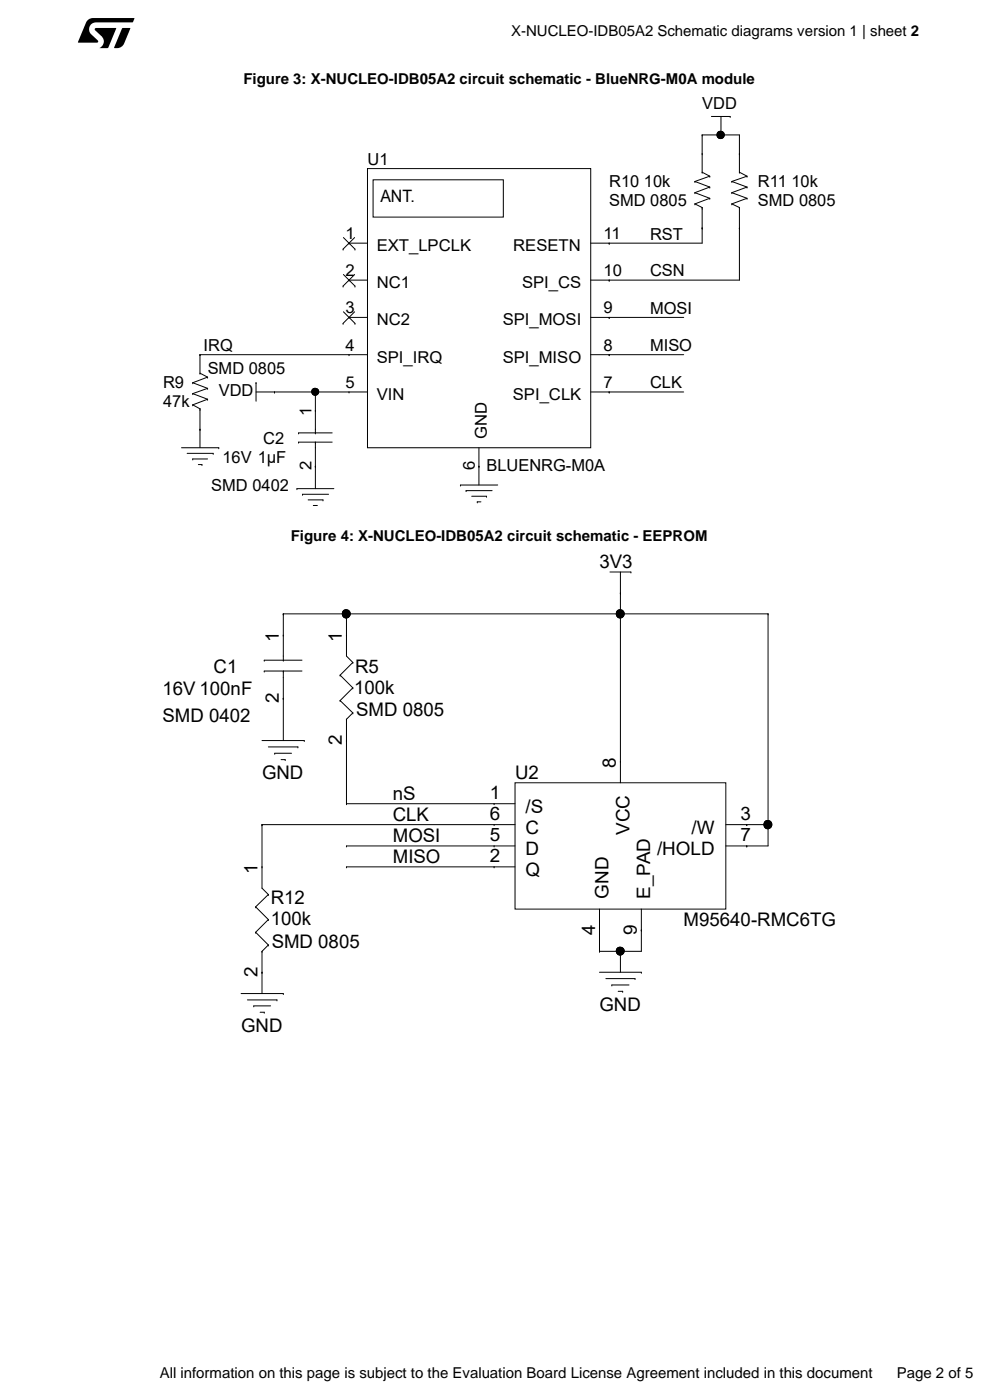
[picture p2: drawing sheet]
<svg xmlns="http://www.w3.org/2000/svg" width="210mm" height="297mm" viewBox="0 0 210 297" stroke-linecap="round" stroke-linejoin="round" font-family="sans-serif">
<path d="M20.2 6h4.5l-1.8 4.2h-1.8a1.56 1.56 0 0 0 .5-2.5l-1.4-1.3zM25.9 6h1.8l-1.4 3.2a1.61 1.61 0 0 1-1.5 1l-.6-.1zM18.7 4.2l1-.4 8.8 .1-.4 .8h-7.7a1.46 1.46 0 0 0-1.4 .9 1.46 1.46 0 0 0 .3 1.6l1.4 1.4 .1 .4h-4.2l1.6-4.2z" fill="#000"/>
<g fill="none" stroke="#000" stroke-width=".21">
<path d="M78 35.8h47.3v59.2h-47.3zM79.1 38.1h27.7v8h-27.7zM147.4 38.5l3.2 1.2M147.4 38.5h.1M148.9 36.5l1.7 .9M148.9 36.5h.1M148.9 32.6h.1M148.9 28.6h.1M148.9 28.6h7.9v7.9M148.9 28.6v7.9M150.6 39.7h.1M150.6 37.4h.1"/>
<path d="M150.6 39.7l-3.2 1.2M150.6 37.4l-3.2 1.1M150.9 24.7h4M152.9 28.6h.1M152.9 24.7v3.9M154.9 24.7h.1M155.2 38.5l3.3 1.2M155.2 38.5h.1M156.8 36.5l1.7 .9M156.8 36.5h.1M156.8 32.6h.1M158.5 39.7h.1"/>
<path d="M158.5 37.4h.1M158.5 39.7l-3.3 1.2M158.5 37.4l-3.3 1.1M72.8 52.8h.1M72.8 50.4l2.5 2.4M72.8 58.2l2.5 2.5M74 51.6h.1M74 59.4h.1M74 51.6h4M74 59.4h4M75.2 50.4l-2.4 2.4M75.2 58.2l-2.4 2.5"/>
<path d="M75.3 52.8h.1M129.2 59.4h.1M129.2 51.6h.1M147.4 40.9l3.2 1.2M147.4 43.3h.1M147.4 40.9h.1M147.4 43.3l1.5 .7M148.9 44h.1M148.9 48.4h.1M148.9 44v7.6h-23.6M150.6 42.1h.1M150.6 42.1l-3.2 1.2"/>
<path d="M155.2 40.9l3.3 1.2M155.2 43.3h.1M155.2 40.9h.1M155.2 43.3l1.6 .7M156.8 44h.1M156.8 48.4h.1M156.8 44v15.4h-31.5M158.5 42.1h.1M158.5 42.1l-3.3 1.2M42.4 79.2h.1M42.4 75.2h.1M42.4 79.2l1.6 .8"/>
<path d="M42.4 75.2v4M42.4 75.2h35.6M72.8 60.7h.1M72.8 68.6h.1M72.8 66.1l2.5 2.5M74 67.3h.1M74 75.2h.1M74 67.3h4M75.2 66.1l-2.4 2.5M75.3 60.7h.1M75.3 68.6h.1M125.3 67.3h19.7"/>
<path d="M125.3 75.2h19.7M129.2 75.2h.1M129.2 67.3h.1M38.5 95h7.9M39.7 96.2h5.5M40.9 85.9l1.5 .8M40.9 97.4h.1M40.9 85.9h.1M40.9 83.5h.1M40.9 81.2h.1M40.9 97.4h3.1M40.9 83.5l3.1 1.2"/>
<path d="M40.9 81.2l3.1 1.2M42.1 98.6h.7M42.4 86.7h.1M42.4 91.1h.1M42.4 86.7v8.3M42.8 98.6h.1M44 84.7h.1M44 82.4h.1M44 80h.1M44 84.7l-3.1 1.2M44 82.4l-3.1 1.1M44 80l-3.1 1.2"/>
<path d="M45.2 96.2h.1M46.4 95h.1M54.3 81.2h.1M54.3 83.2h23.7M54.3 81.2v3.9M58.2 83.2h.1M63.3 93.8h.1M63.3 91.8h.1M63.3 93.8h7.2M63.3 91.8h7.2M66.9 91.8h.1M66.9 93.8h.1"/>
<path d="M66.9 87.1h.1M66.9 98.9h.1M66.9 83.2h.1M66.9 83.2v8.6M66.9 93.8v9.9M74 83.2h.1M101.6 98.9h.1M101.6 95v7.9M125.3 83.2h19.7M129.2 83.2h.1M63 103.7h.1M63 103.7h7.8"/>
<path d="M64.2 104.9h.1M64.2 104.9h5.5M65.4 106h3.1M66.5 107.2h.1M66.5 107.2h.8M68.5 106h.1M97.7 102.9h.1M97.7 102.9h7.9M98.9 104.1h.1M98.9 104.1h5.5M100.1 105.3h3.1M101.2 106.5h.1"/>
<path d="M101.2 106.5h.8M103.2 105.3h.1M60.1 134.7h.1M60.1 130.2h.1M60.1 130.2v9.9M60.1 130.2h102.8M73.5 134.7h.1M73.5 130.2h.1M73.5 130.2v9l1.3 1.3M129.4 121.3h4.4M131.6 125.8h.1M131.6 130.2h.1"/>
<path d="M131.6 121.3v44.8M133.8 121.3h.1M162.9 130.2h.1M162.9 130.2v49.3h-8.9M55.6 157.1h8.9M56.1 142.4h.1M56.1 140.1h.1M56.1 142.4h8M56.1 140.1h8M56.9 158.5h6.3M58.3 159.8h.1M58.3 159.8h3.5"/>
<path d="M60.1 140.1h.1M60.1 142.4h.1M60.1 148.1h.1M60.1 142.4v14.7M63.2 158.5h.1M64.5 157.1h.1M72.1 143.2h.1M72.1 148.6h.1M72.1 143.2l2.7 2.7M72.1 148.6l2.7 2.6M73.5 152.6h.1M73.5 157.1h.1"/>
<path d="M73.5 152.6v17.9M74.8 140.5h.1M74.8 145.9h.1M74.8 151.2h.1M74.8 140.5l-2.7 2.7M74.8 145.9l-2.7 2.7M74.8 151.2l-1.3 1.4M55.6 174.9h.1M55.6 174.9v13.5l1.3 1.4M55.6 174.9h53.6M59.6 161.1h.9M60.5 161.1h.1"/>
<path d="M73.5 179.5h.1M73.5 170.5h.1M73.5 170.5h35.7M73.5 179.5h35.7M104.8 170.5h.1M104.8 179.5h.1M104.8 174.9h.1M109.2 166.1h44.8v26.8h-44.8zM131.6 161.5h.1M154 174.9h8.9M158.4 174.9h.1M158.4 179.5h.1"/>
<path d="M162.9 174.9h.1M54.2 192.4h.1M54.2 197.8h.1M54.2 192.4l2.7 2.7M54.2 197.8l2.7 2.7M55.6 183.9h.1M56.9 189.8h.1M56.9 195.1h.1M56.9 189.8l-2.7 2.6M56.9 195.1l-2.7 2.7M73.5 183.9h.1M73.5 183.9h35.7"/>
<path d="M104.8 183.9h.1M127.2 197.3h.1M127.2 192.9v8.9M136 197.3h.1M136 192.9v8.9h-8.8M51.1 210.8h9M52.5 212.1h6.2M53.8 213.4h.1M53.8 213.4h3.6M55.2 214.7h.9M55.6 201.8h.1M55.6 206.3h.1"/>
<path d="M55.6 201.8v9M56.1 214.7h.1M56.9 200.5h.1M56.9 200.5l-1.3 1.3M58.7 212.1h.1M60.1 210.8h.1M127.2 201.8h.1M127.2 206.3h8.8M128.5 207.6h6.2M129.8 209h3.6M129.8 209h.1M131.1 210.3h1"/>
<path d="M131.6 201.8h.1M131.6 201.8v4.5M132.1 210.3h.1M134.7 207.6h.1M136 206.3h.1"/>
<circle cx="152.8" cy="28.6" r=".78"/>
<circle cx="66.9" cy="83.1" r=".74"/>
<circle cx="73.4" cy="130.2" r=".86"/>
<circle cx="131.5" cy="130.2" r=".86"/>
<circle cx="162.9" cy="174.9" r=".86"/>
<circle cx="131.6" cy="201.8" r=".84"/>
</g>
<g fill="#000">
<circle cx="152.8" cy="28.6" r=".78"/>
<circle cx="66.9" cy="83.1" r=".74"/>
<circle cx="73.4" cy="130.2" r=".86"/>
<circle cx="131.5" cy="130.2" r=".86"/>
<circle cx="162.9" cy="174.9" r=".86"/>
<circle cx="131.6" cy="201.8" r=".84"/>
</g>
<g font-size="4">
<text x="127.2" y="120.5">3V3</text>
<text x="45.3" y="142.8">C1</text>
<text x="75.3" y="142.8">R5</text>
<text x="34.5" y="147.4">16V 100nF</text>
<text x="75.1" y="147.1">100k</text>
<text x="34.5" y="153.2">SMD 0402</text>
<text x="75.5" y="151.8">SMD 0805</text>
<text x="55.6" y="165.2">GND</text>
<text x="109.2" y="165.2">U2</text>
<text x="83.3" y="169.6">nS</text>
<text x="83.3" y="178.6">MOSI</text>
<text x="83.3" y="174.1">CLK</text>
<text x="83.3" y="183">MISO</text>
<text x="57.4" y="191.9">R12</text>
<text x="57.4" y="196.3">100k</text>
<text x="145" y="196.5">M95640-RMC6TG</text>
<text x="57.6" y="201.2">SMD 0805</text>
<text x="127.2" y="214.4">GND</text>
<text x="51.1" y="218.9">GND</text>
</g>
<g font-size="3.9">
<text x="59.1" y="136.1" transform="rotate(-90 59.1 136.1)">1</text>
<text x="72.5" y="136.1" transform="rotate(-90 72.5 136.1)">1</text>
<text x="59.1" y="149.1" transform="rotate(-90 59.1 149.1)">2</text>
<text x="72.5" y="158" transform="rotate(-90 72.5 158)">2</text>
<text x="130.7" y="163" transform="rotate(-90 130.7 163)">8</text>
<text x="103.9" y="174">6</text>
<text x="103.9" y="169.6">1</text>
<text x="111.5" y="172.4">/S</text>
<text x="157.1" y="174">3</text>
<text x="103.9" y="178.5">5</text>
<text x="111.5" y="176.8">C</text>
<text x="133.5" y="177.1" transform="rotate(-90 133.5 177.1)">VCC</text>
<text x="146.7" y="176.8">/W</text>
<text x="157.1" y="178.5">7</text>
<text x="54.6" y="185.3" transform="rotate(-90 54.6 185.3)">1</text>
<text x="103.9" y="182.9">2</text>
<text x="111.5" y="181.4">D</text>
<text x="111.5" y="185.8">Q</text>
<text x="139.4" y="181.4">/HOLD</text>
<text x="129.1" y="190.6" transform="rotate(-90 129.1 190.6)">GND</text>
<text x="137.9" y="190.6" transform="rotate(-90 137.9 190.6)">E_PAD</text>
<text x="126.2" y="198.2" transform="rotate(-90 126.2 198.2)">4</text>
<text x="135.1" y="198.2" transform="rotate(-90 135.1 198.2)">9</text>
<text x="54.6" y="207.2" transform="rotate(-90 54.6 207.2)">2</text>
</g>
<text font-size="3.6" x="80.7" y="42.8">ANT.</text>
<g font-size="3.5">
<text x="148.9" y="23.2">VDD</text>
<text x="78" y="35.1">U1</text>
<text x="129.2" y="39.8">R10 10k</text>
<text x="160.8" y="39.8">R11</text>
<text x="167.9" y="39.8">10k</text>
<text x="129.2" y="43.7">SMD 0805</text>
<text x="160.8" y="43.7">SMD 0805</text>
<text x="73.3" y="50.7">1</text>
<text x="79.9" y="53.3">EXT_LPCLK</text>
<text x="108.9" y="53.3">RESETN</text>
<text x="128" y="50.7">11</text>
<text x="137.9" y="50.8">RST</text>
<text x="73.3" y="58.6">2</text>
<text x="128" y="58.6">10</text>
<text x="137.9" y="58.7">CSN</text>
<text x="79.9" y="61.1">NC1</text>
<text x="110.8" y="61.1">SPI_CS</text>
<text x="73.3" y="66.5">3</text>
<text x="79.9" y="69">NC2</text>
<text x="106.6" y="69">SPI_MOSI</text>
<text x="128" y="66.5">9</text>
<text x="137.9" y="66.6">MOSI</text>
<text x="43.2" y="74.5">IRQ</text>
<text x="73.3" y="74.4">4</text>
<text x="79.9" y="76.9">SPI_IRQ</text>
<text x="106.6" y="76.9">SPI_MISO</text>
<text x="128" y="74.4">8</text>
<text x="137.9" y="74.5">MISO</text>
<text x="34.6" y="82.4">R9</text>
<text x="44.1" y="79.4">SMD 0805</text>
<text x="46.4" y="84">VDD</text>
<text x="73.3" y="82.3">5</text>
<text x="128" y="82.3">7</text>
<text x="137.9" y="82.4">CLK</text>
<text x="34.6" y="86.4">47k</text>
<text x="66.1" y="88.3" transform="rotate(-90 66.1 88.3)">1</text>
<text x="79.9" y="84.8">VIN</text>
<text x="108.8" y="84.8">SPI_CLK</text>
<text x="55.9" y="94.3">C2</text>
<text x="103.3" y="93" transform="rotate(-90 103.3 93)">GND</text>
<text x="47.2" y="98.2">16V 1µF</text>
<text x="66.1" y="99.7" transform="rotate(-90 66.1 99.7)">2</text>
<text x="100.8" y="99.7" transform="rotate(-90 100.8 99.7)">6</text>
<text x="103.2" y="100">BLUENRG-M0A</text>
<text x="44.8" y="104.1">SMD 0402</text>
</g>
<g font-size="3.2">
<text x="108.4" y="7.7">X-NUCLEO-IDB05A2 Schematic diagrams version 1 | sheet 2</text>
<text x="51.6" y="17.7">Figure 3: X-NUCLEO-IDB05A2 circuit schematic - BlueNRG-M0A module</text>
<text x="61.7" y="114.7">Figure 4: X-NUCLEO-IDB05A2 circuit schematic - EEPROM</text>
<text x="33.9" y="292.4">All information on this page is subject to the Evaluation Board License Agreement included in this document</text>
<text x="190.2" y="292.4">Page 2 of 5</text>
</g>
</svg>
